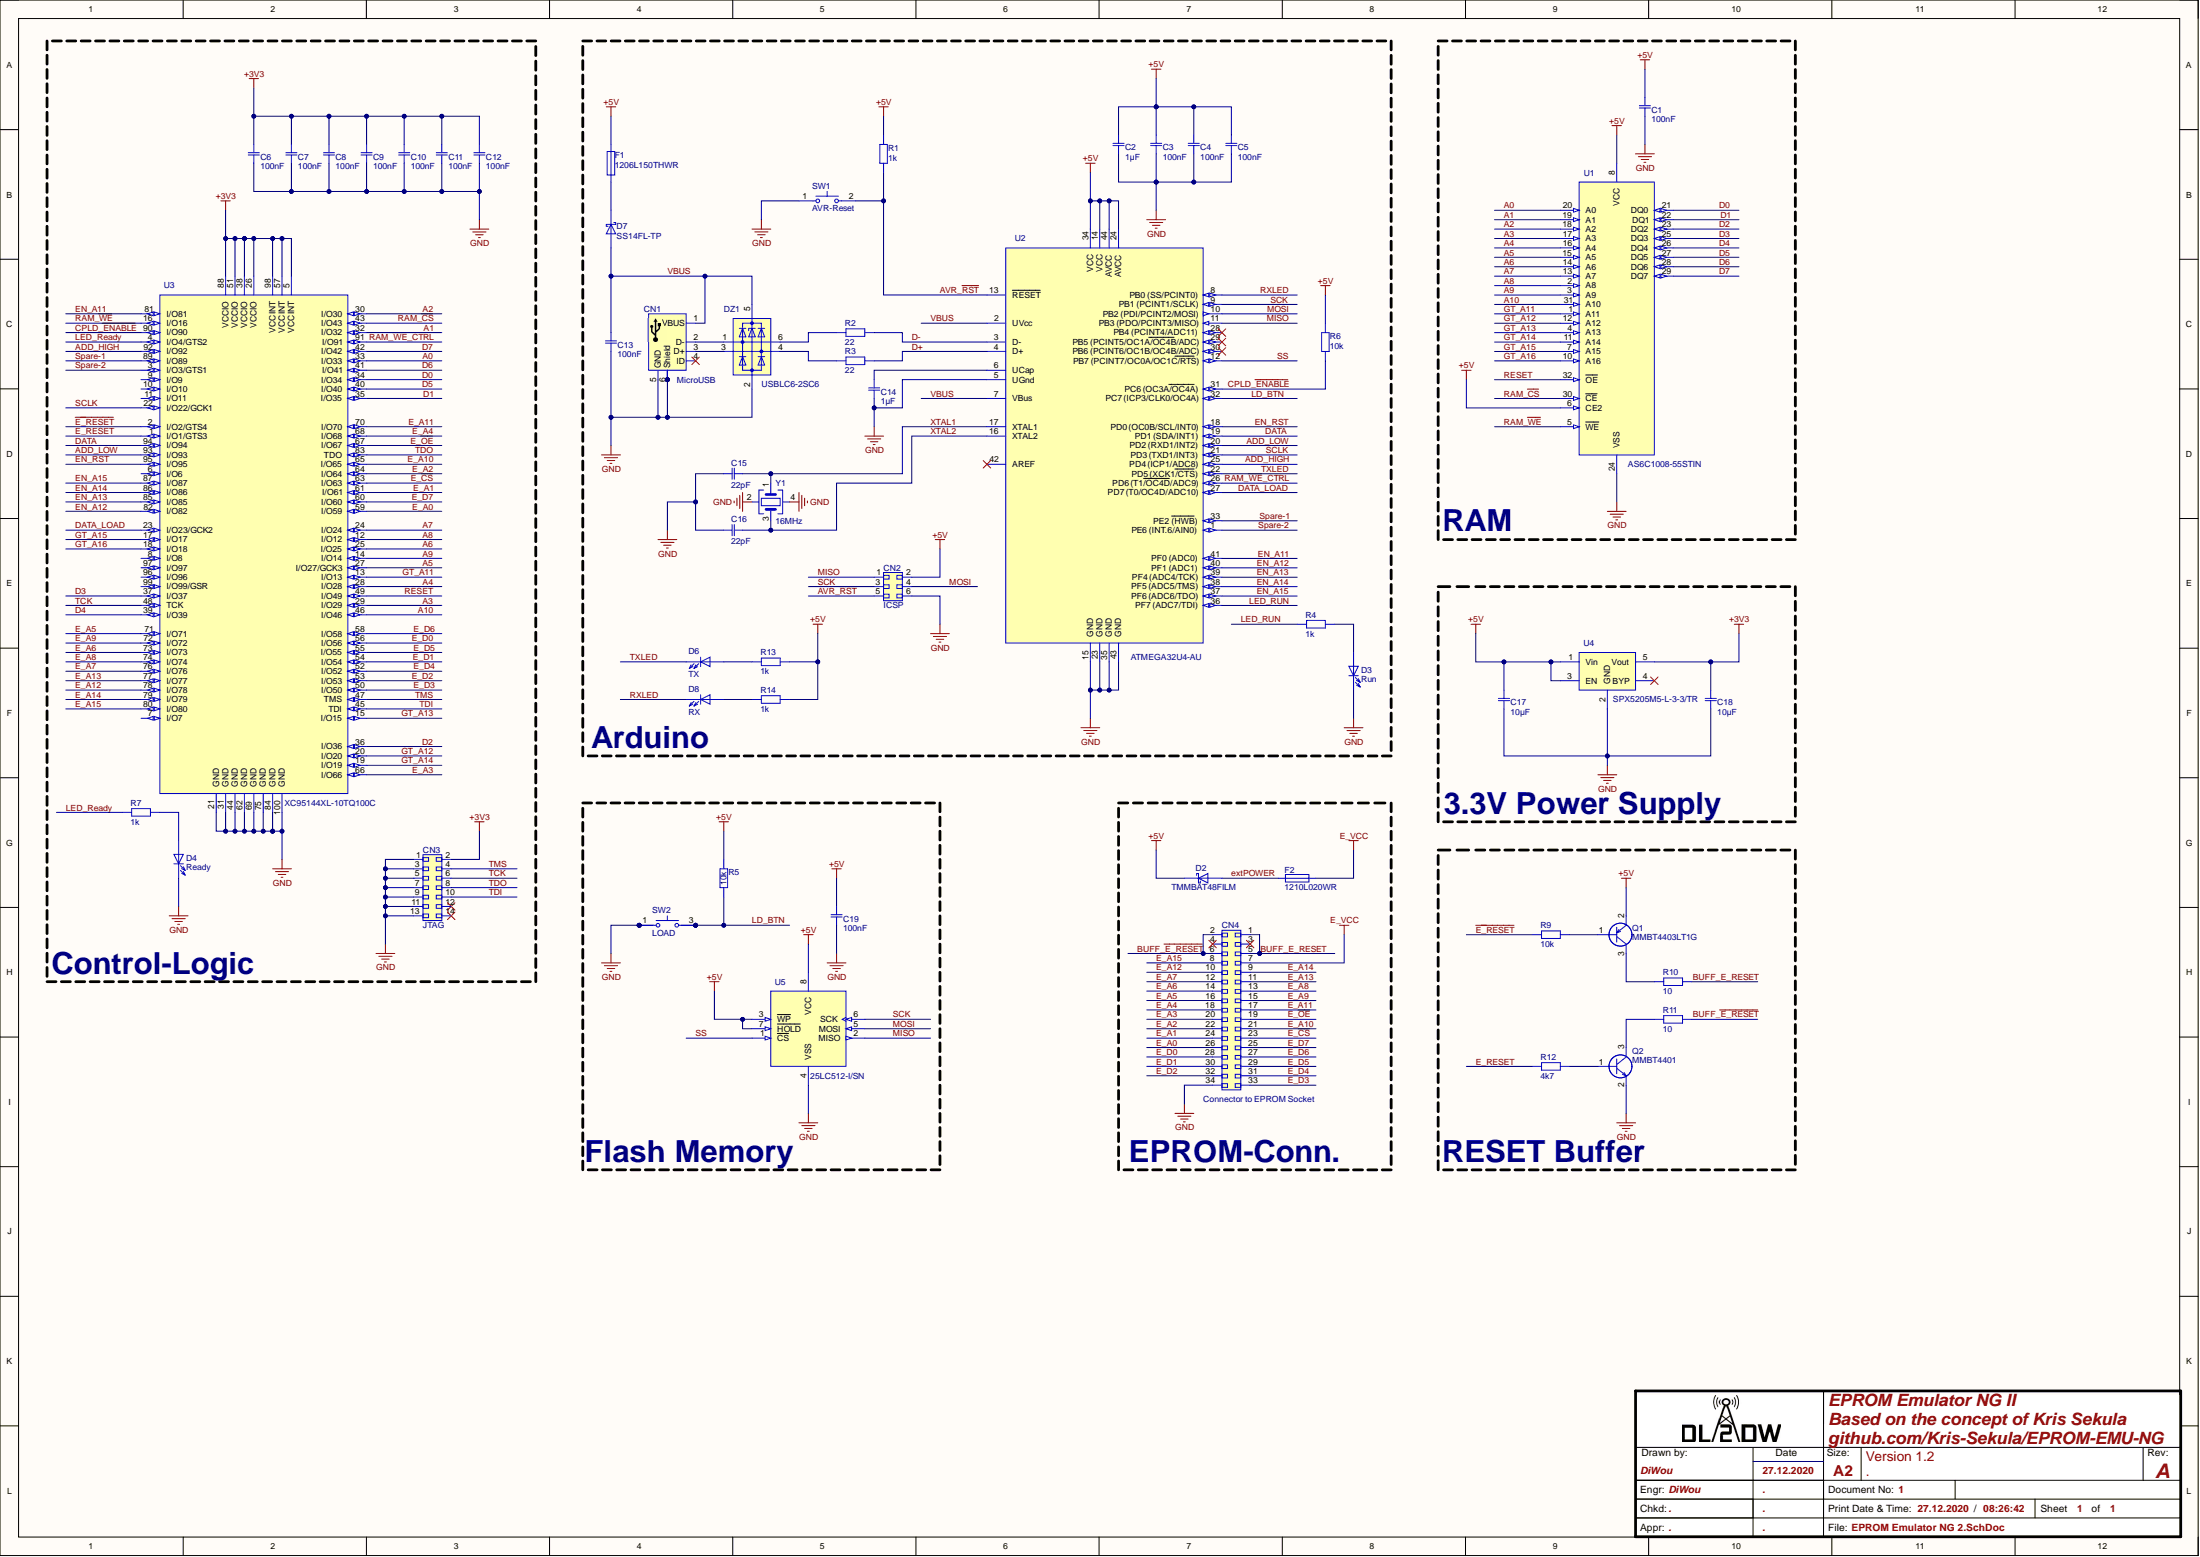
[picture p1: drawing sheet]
# Altium project EPROM Emulator NG 2.PrjPcb
Version: 1.3; Title: Projektname; Revision: -; Author: DiWou
1 sheet, 55 parts. Net scope: global (net labels, ports and power ports of the same name join across sheets).
Board file: EPROM Emulator NG 2.PcbDoc

## Sheet EPROM Emulator NG 2.SchDoc: EPROM Emulator NG II
size 594 x 420 mm; ApprovedBy: .; CheckedBy: .; Author: DiWou; CompanyName: DL2DW; DrawnBy: DiWou; Engineer: DiWou; Organization: DL2DW; DocumentNumber: 1; Revision: A; SheetNumber: 1; SheetTotal: 1; DrawnDate: 27.12.2020; EngrDate: .; ChkdDate: .; Title1: EPROM Emulator NG II; Title2: Based on the concept of Kris Sekula; Title3: github.com/Kris-Sekula/EPROM-EMU-NG; Desc1: Version 1.2; Desc2: .; ApprDate: .

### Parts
C1  100nF  [CAP CER SMD 0402 100nF 10V Murata GRM155R71A104KA01D]
C2  1µF  [CAP 1µF SMD 0603 C0603C105K3RACTU]
C3  100nF  [CAP CER SMD 0402 100nF 10V Murata GRM155R71A104KA01D]
C4  100nF  [CAP CER SMD 0402 100nF 10V Murata GRM155R71A104KA01D]
C5  100nF  [CAP CER SMD 0402 100nF 10V Murata GRM155R71A104KA01D]
C6  100nF  [CAP CER SMD 0402 100nF 10V Murata GRM155R71A104KA01D]
C7  100nF  [CAP CER SMD 0402 100nF 10V Murata GRM155R71A104KA01D]
C8  100nF  [CAP CER SMD 0402 100nF 10V Murata GRM155R71A104KA01D]
C9  100nF  [CAP CER SMD 0402 100nF 10V Murata GRM155R71A104KA01D]
C10  100nF  [CAP CER SMD 0402 100nF 10V Murata GRM155R71A104KA01D]
C11  100nF  [CAP CER SMD 0402 100nF 10V Murata GRM155R71A104KA01D]
C12  100nF  [CAP CER SMD 0402 100nF 10V Murata GRM155R71A104KA01D]
C13  100nF  [CAP CER SMD 0402 100nF 10V Murata GRM155R71A104KA01D]
C14  1µF  [CAP 1µF SMD 0603 C0603C105K3RACTU]
C15  22pF  [CAP 22pF SMD 0603 C0603C220J5RAC7867]
C16  22pF  [CAP 22pF SMD 0603 C0603C220J5RAC7867]
C17  10µF  [Kemet C0805CxxxK8RACTU Series H=1.4mm]
C18  10µF  [Kemet C0805CxxxK8RACTU Series H=1.4mm]
C19  100nF  [CAP CER SMD 0402 100nF 10V Murata GRM155R71A104KA01D]
CN1  MicroUSB  [MicroUSB Connector Right Angle Receptacle (Würth 629105150521)]
CN2  ICSP  [SMD PAD CONN 02x03 odd even]
CN3  JTAG  [MPE 369-1-014 Buchsenleisten MicroMatch 1,27 mm,2X10,gerade]
CN4  Connector to EPROM Socket  [IDC Header 2x17 Right Angle with Lock]
D2  TMMBAT48FILM  [MiniMELF Diode]
D3  Run  [LED 3mm Red Straight]
D4  Rdy  [LED 3mm Green Straight]
D6  TX  [LED Yellow SMD 0603]
D7  SS14FL-TP  [SS14FL]
D8  RX  [LED Yellow SMD 0603]
DZ1  USBLC6-2SC6  [USBLC6-2SC6]
F1  1206L150THWR  [Littelfuse 1206L150THWR]
F2  1210L020WR  [PTC Littlefuse 1210L020WR]
Q1  MMBT4403LT1G  [MMBT4403 SOT23]
Q2  MMBT4401  [MMBT4401 SOT23]
R1  1k  [1k Ohm R 0603 SMD]
R2  22  [22 Ohm R 0603 SMD]
R3  22  [22 Ohm R 0603 SMD]
R4  1k  [1k Ohm R 0603 SMD]
R5  10k  [10k Ohm R 0603 SMD]
R6  10k  [10k Ohm R 0603 SMD]
R7  1k  [1k Ohm R 0603 SMD]
R9  10k  [10k Ohm R 0603 SMD]
R10  10  [10R Ohm R 0603 SMD]
R11  10  [10R Ohm R 0603 SMD]
R12  4k7  [4,7k Ohm R 0603 SMD]
R13  1k  [1k Ohm R 0603 SMD]
R14  1k  [1k Ohm R 0603 SMD]
SW1  AVR-Reset  [Tactile Switch Push Button 6x3.6mm H2.5mm SMD RS-282G05A3-SM RT]
SW2  LD  [Push Button 12x12mm H8.50mm THT]
U1  AS6C1008-55STIN  [AS6C1008-55STIN]
U2  ATMEGA32U4-AU  [ATmega32U4-AU]
U3  XC95144XL-10TQ100C  [TQFP-100 P0.5mm XC95144XL-7TQ100C]
U4  SPX5205M5-L-3-3/TR  [SOT-23-5]
U5  25LC512-I/SN  [25LC512 SOIC-8]
Y1  16MHz  [Crystal 16MHz SMD 2.0x1.6mm 4pos GND2-4]

### Blocks framed on the sheet
Control-Logic: C6-C12 CN3 D4 R7 U3
Arduino: C2-C5 C13-C16 CN1 CN2 D3 D6-D8 DZ1 F1 R1-R4 R6 R13 R14 SW1 U2 Y1
RAM: C1 U1
3.3V Power Supply: C17 C18 U4
Flash Memory: C19 R5 SW2 U5
EPROM-Conn.: CN4 D2 F2
RESET Buffer: Q1 Q2 R9-R12

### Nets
+3V3: C6.2 C7.2 C8.2 C9.2 C10.2 C11.2 C12.2 C18.2 CN3.2 U3.5(VCCINT) U3.26(VCCIO) U3.38(VCCIO) U3.51(VCCIO) U3.57(VCCINT) U3.88(VCCIO) U3.98(VCCINT) U4.5(Vout)
+5V: C1.2 C2.2 C3.2 C4.2 C5.2 C17.2 C19.2 CN2.2 D2.1 F1.2 Q1.2 R1.2 R5.2 R6.2 R13.1 R14.1 U1.6(CE2) U1.8(VCC) U2.14(VCC) U2.24(AVCC) U2.34(VCC) U2.44(AVCC) U4.1(Vin) U4.3(EN) U5.3(~{WP}) U5.7(~{HOLD}) U5.8(VCC)
E_VCC: CN4.7 F2.2
GND: C1.1 C2.1 C3.1 C4.1 C5.1 C6.1 C7.1 C8.1 C9.1 C10.1 C11.1 C12.1 C13.1 C14.2 C15.1 C16.1 C17.1 C18.1 C19.1 CN1.5(GND) CN1.6(Shield) CN1.7(Shield) CN1.8(Shield) CN1.9(Shield) CN2.6 CN3.1 CN3.3 CN3.5 CN3.7 CN3.9 CN3.11 CN3.13 CN4.34 D3.1 D4.1 DZ1.2 Q2.2 SW1.1 SW2.1 SW2.2 U1.24(VSS) U2.5(UGnd) U2.15(GND) U2.23(GND) U2.35(GND) U2.43(GND) U3.21(GND) U3.31(GND) U3.44(GND) U3.62(GND) U3.69(GND) U3.75(GND) U3.84(GND) U3.100(GND) U4.2(GND) U5.4(VSS) Y1.2 Y1.4
A0: U1.20(A0) U3.33(I/O33)
A1: U1.19(A1) U3.32(I/O32)
A2: U1.18(A2) U3.30(I/O30)
A3: U1.17(A3) U3.29(I/O29)
A4: U1.16(A4) U3.28(I/O28)
A5: U1.15(A5) U3.27(I/O27/GCK3)
A6: U1.14(A6) U3.25(I/O25)
A7: U1.13(A7) U3.24(I/O24)
A8: U1.2(A8) U3.15(I/O15)
A9: U1.3(A9) U3.14(I/O14)
A10: U1.31(A10) U3.46(I/O46)
ADD_HIGH: U2.25(PD4_(ICP1/ADC8)) U3.92(I/O92)
ADD_LOW: U2.20(PD2_(RXD1/INT2)) U3.93(I/O93)
AVR_~{RST}: CN2.5 R1.1 SW1.2 U2.13(~{RESET})
BUFF_~{E_RESET}: CN4.2 CN4.6 R11.2
BUFF_E_RESET: CN4.1 CN4.5 R10.2
CPLD_~{ENABLE}: R6.1 U2.31(PC6_(OC3A~{/OC4A})) U3.90(I/O90)
D0: U1.21(DQ0) U3.34(I/O34)
D1: U1.22(DQ1) U3.35(I/O35)
D2: U1.23(DQ2) U3.36(I/O36)
D3: U1.25(DQ3) U3.37(I/O37)
D4: U1.26(DQ4) U3.39(I/O39)
D5: U1.27(DQ5) U3.40(I/O40)
D6: U1.28(DQ6) U3.41(I/O41)
D7: U1.29(DQ7) U3.42(I/O42)
D+: R3.2 U2.4(D+)
D-: R2.2 U2.3(D-)
DATA: U2.19(PD1_(SDA/INT1)) U3.94(I/O94)
DATA_LOAD: U2.27(PD7_(T0/OC4D/ADC10)) U3.23(I/O23/GCK2)
~{E_}~{RESET}: R9.2 U3.2(I/O2/GTS4)
E_A0: CN4.26 U3.59(I/O59)
E_A1: CN4.24 U3.61(I/O61)
E_A2: CN4.22 U3.64(I/O64)
E_A3: CN4.20 U3.66(I/O66)
E_A4: CN4.18 U3.68(I/O68)
E_A5: CN4.16 U3.71(I/O71)
E_A6: CN4.14 U3.73(I/O73)
E_A7: CN4.12 U3.76(I/O76)
E_A8: CN4.13 U3.74(I/O74)
E_A9: CN4.15 U3.72(I/O72)
E_A10: CN4.21 U3.65(I/O65)
E_A11: CN4.17 U3.70(I/O70)
E_A12: CN4.10 U3.78(I/O78)
E_A13: CN4.11 U3.77(I/O77)
E_A14: CN4.9 U3.79(I/O79)
E_A15: CN4.8 U3.80(I/O80)
E_~{CS}: CN4.23 U3.63(I/O63)
E_D0: CN4.28 U3.56(I/O56)
E_D1: CN4.30 U3.54(I/O54)
E_D2: CN4.32 U3.53(I/O53)
E_D3: CN4.33 U3.50(I/O50)
E_D4: CN4.31 U3.52(I/O52)
E_D5: CN4.29 U3.55(I/O55)
E_D6: CN4.27 U3.58(I/O58)
E_D7: CN4.25 U3.60(I/O60)
E_~{OE}: CN4.19 U3.67(I/O67)
E_RESET: R12.1 U3.1(I/O1/GTS3)
EN_A11: U2.41(PF0_(ADC0)) U3.81(I/O81)
EN_A12: U2.40(PF1_(ADC1)) U3.82(I/O82)
EN_A13: U2.39(PF4_(ADC4/TCK)) U3.85(I/O85)
EN_A14: U2.38(PF5_(ADC5/TMS)) U3.86(I/O86)
EN_A15: U2.37(PF6_(ADC6/TDO)) U3.87(I/O87)
EN_RST: U2.18(PD0_(OC0B/SCL/INT0)) U3.95(I/O95)
extPOWER: D2.2 F2.1
GT_A11: U1.1(A11) U3.16(I/O16)
GT_A12: U1.12(A12) U3.20(I/O20)
GT_A13: U1.4(A13) U3.13(I/O13)
GT_A14: U1.11(A14) U3.19(I/O19)
GT_A15: U1.7(A15) U3.17(I/O17)
GT_A16: U1.10(A16) U3.18(I/O18)
LD_BTN: R5.1 SW2.3 SW2.4 U2.32(PC7_(ICP3/CLK0/OC4A))
LED_Ready: R7.2 U3.4(I/O4/GTS2)
LED_RUN: R4.2 U2.36(PF7_(ADC7/TDI))
MISO: CN2.1 U2.11(PB3_(PDO/PCINT3/MISO)) U5.2(MISO)
MOSI: CN2.4 U2.10(PB2_(PDI/PCINT2/MOSI)) U5.5(MOSI)
RAM_~{CS}: U1.30(~{CE}) U3.43(I/O43)
RAM_~{WE}: U1.5(~{WE}) U3.12(I/O12)
RAM_~{WE}_CTRL: U2.26(PD6_(T1~{/OC4D}/ADC9)) U3.91(I/O91)
RESET: U1.32(~{OE}) U3.49(I/O49)
RXLED: D8.1 U2.8(PB0_(SS/PCINT0))
SCK: CN2.3 U2.9(PB1_(PCINT1/SCLK)) U5.6(SCK)
SCLK: U2.21(PD3_(TXD1/INT3)) U3.22(I/O22/GCK1)
Spare-1: U2.33(PE2_~{(HWB})) U3.89(I/O89)
Spare-2: U2.1(PE6_(INT.6/AIN0)) U3.3(I/O3/GTS1)
SS: U2.12(PB7_(PCINT7/OC0A/OC1C~{/RTS})) U5.1(~{CS})
TCK: CN3.6 U3.48(TCK)
TDI: CN3.10 U3.45(TDI)
TDO: CN3.8 U3.83(TDO)
TMS: CN3.4 U3.47(TMS)
TXLED: D6.1 U2.22(PD5_(XCK1~{/CTS}))
VBUS: C13.2 CN1.1(VBUS) D7.2 DZ1.5 U2.2(UVcc) U2.7(VBus)
XTAL1: C15.2 U2.17(XTAL1) Y1.1
XTAL2: C16.2 U2.16(XTAL2) Y1.3
NetC14_1: C14.1 U2.6(UCap)
NetCN1_2: CN1.2(D-) DZ1.1
NetCN1_3: CN1.3(D+) DZ1.3
NetD3_2: D3.2 R4.1
NetD4_2: D4.2 R7.1
NetD6_2: D6.2 R13.2
NetD7_1: D7.1 F1.1
NetD8_2: D8.2 R14.2
NetDZ1_4: DZ1.4 R3.1
NetDZ1_6: DZ1.6 R2.1
NetQ1_1: Q1.1 R9.1
NetQ1_3: Q1.3 R10.1
NetQ2_1: Q2.1 R12.2
NetQ2_3: Q2.3 R11.1

Not connected (* = marked no-connect by the designer): CN1 4(ID)* 10(Mounting_Hole) 11(Mounting_Hole); CN3 12* 14*; CN4 3* 4*; U1 9(NC); U2 28(PB4_(PCINT4/ADC11))* 29(PB5_(PCINT5/OC1A~{/OC4B}/ADC))* 30(PB6_(PCINT6/OC1B/OC4B/ADC))* 42(AREF)*; U3 6(I/O6) 7(I/O7) 8(I/O8) 9(I/O9) 10(I/O10) 11(I/O11) 96(I/O96) 97(I/O97) 99(I/O99/GSR); U4 4(BYP)*
